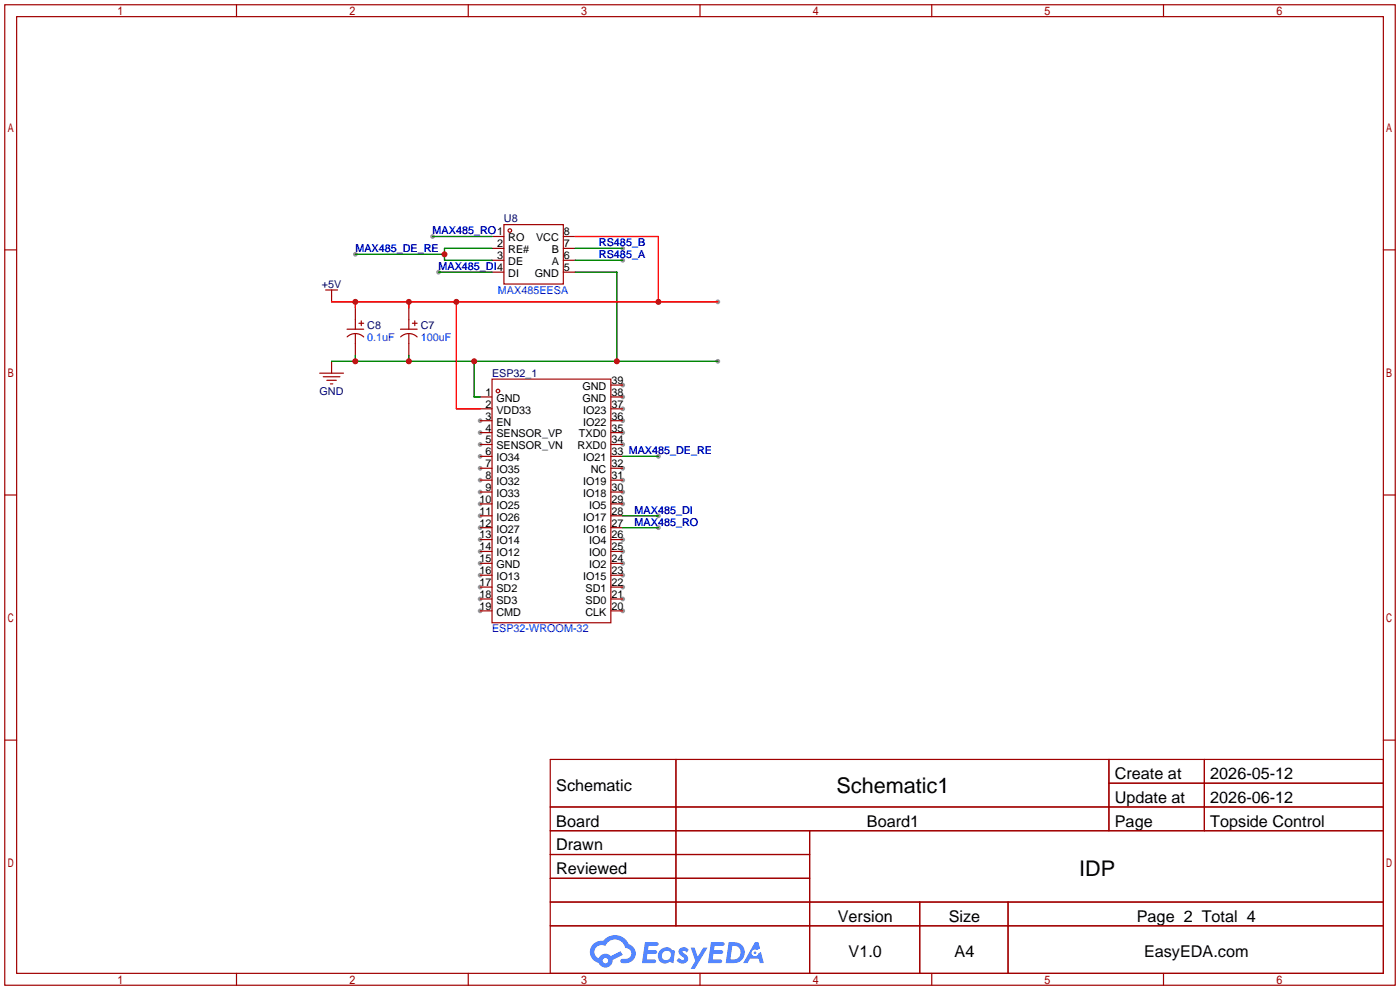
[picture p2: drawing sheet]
<svg xmlns="http://www.w3.org/2000/svg" width="299mm" height="212mm" viewBox="0 0 299 212" stroke-linecap="round" stroke-linejoin="round" font-family="sans-serif">
<g fill="#999">
<circle cx="133.1" cy="82.3" r=".51"/>
<circle cx="133.1" cy="84.8" r=".51"/>
<circle cx="133.1" cy="87.4" r=".51"/>
<circle cx="133.1" cy="89.9" r=".51"/>
<circle cx="133.1" cy="92.5" r=".51"/>
<circle cx="133.1" cy="95" r=".51"/>
<circle cx="133.1" cy="100.1" r=".51"/>
<circle cx="133.1" cy="102.6" r=".51"/>
<circle cx="133.1" cy="105.2" r=".51"/>
<circle cx="133.1" cy="107.7" r=".51"/>
<circle cx="133.1" cy="115.3" r=".51"/>
<circle cx="133.1" cy="117.9" r=".51"/>
<circle cx="133.1" cy="120.4" r=".51"/>
<circle cx="133.1" cy="122.9" r=".51"/>
<circle cx="133.1" cy="125.5" r=".51"/>
<circle cx="133.1" cy="128" r=".51"/>
<circle cx="133.1" cy="130.6" r=".51"/>
<circle cx="102.6" cy="130.6" r=".51"/>
<circle cx="102.6" cy="128" r=".51"/>
<circle cx="102.6" cy="125.5" r=".51"/>
<circle cx="102.6" cy="122.9" r=".51"/>
<circle cx="102.6" cy="120.4" r=".51"/>
<circle cx="102.6" cy="117.9" r=".51"/>
<circle cx="102.6" cy="115.3" r=".51"/>
<circle cx="102.6" cy="112.8" r=".51"/>
<circle cx="102.6" cy="110.2" r=".51"/>
<circle cx="102.6" cy="107.7" r=".51"/>
<circle cx="102.6" cy="105.2" r=".51"/>
<circle cx="102.6" cy="102.6" r=".51"/>
<circle cx="102.6" cy="100.1" r=".51"/>
<circle cx="102.6" cy="97.5" r=".51"/>
<circle cx="102.6" cy="95" r=".51"/>
<circle cx="102.6" cy="92.5" r=".51"/>
<circle cx="102.6" cy="89.9" r=".51"/>
<circle cx="140.7" cy="97.5" r=".51"/>
<circle cx="133.1" cy="53.1" r=".51"/>
<circle cx="133.1" cy="55.6" r=".51"/>
<circle cx="92.5" cy="50.5" r=".51"/>
<circle cx="93.7" cy="58.2" r=".51"/>
<circle cx="75.9" cy="54.4" r=".51"/>
<circle cx="140.7" cy="110.2" r=".51"/>
<circle cx="140.7" cy="112.8" r=".51"/>
<circle cx="153.4" cy="77.2" r=".51"/>
<circle cx="153.4" cy="64.5" r=".51"/>
</g>
<g fill="none" stroke="#a10000" stroke-width=".25">
<path d="M1 1h297.2v209.6h-297.2zM3.6 3.6h292.1v204.4h-292.1zM50.5 1v2.6M100.1 1v2.6M149.6 1v2.6M199.1 1v2.6M248.7 1v2.6M1 53.4h2.6M295.7 53.4h2.5M1 105.8h2.6M295.7 105.8h2.5M1 158.2h2.6"/>
<path d="M295.7 158.2h2.5M117.6 162.3h178.1v45.7h-178.1zM117.6 172.5h178.1M117.6 177.5h178.1M144.5 162.3v35.6M173 177.5v30.5M237 162.3v15.2M237 167.4h58.7M257.4 162.3v15.2M117.6 182.6h55.4M117.6 192.8h178.1M117.6 187.7h55.4"/>
<path d="M117.6 197.9h178.1M196.6 192.8v15.2M215.4 192.8v15.2M50.5 208v2.6M100.1 208v2.6M149.6 208v2.6M199.1 208v2.6M248.7 208v2.6"/>
</g>
<g fill="#5487ff">
<path d="M145.3 202.7a1.3 1.3 0 0 1 1.9 .3l-.4 .6a.54 .54 0 0 0-.9-.2l.1 .2a1.34 1.34 0 0 1 .9 1.8 1.47 1.47 0 0 1-2.3-.1l.5-.6 .8 .5a.31 .31 0 0 0 .4-.3 .31 .31 0 0 0-.3-.4 1.12 1.12 0 0 1-.7-1.8z"/>
<path d="M147.6 202.5h.9l.6 2 1.2-2h.9l-2.7 4.6h-.9l1-1.7z"/>
<path d="M137.8 201.4h1.7a1.31 1.31 0 0 1 1.2 .2 .4 .4 0 0 1-.3 .5l-1.8 .1-.1 .9h1.6a.4 .4 0 0 1 .4 .4 .4 .4 0 0 1-.5 .4h-1.6l-.2 1.2h1.4a.46 .46 0 0 1 .5 0 .46 .46 0 0 1 .1 .5l-.4 .2h-2.6z"/>
<path d="M151.9 201.4h1.7a1.32 1.32 0 0 1 1.2 .2 .39 .39 0 0 1-.3 .5l-1.8 .1-.1 .9h1.6a.4 .4 0 0 1 .4 .4 .4 .4 0 0 1-.4 .4h-1.7l-.2 1.2h1.4a.46 .46 0 0 1 .5 0 .46 .46 0 0 1 .1 .5l-.4 .2h-2.6z"/>
<path d="M161.3 201.4h.8l.3 1.3-.6 .4a.75 .75 0 0 0-1.1 .3 .75 .75 0 0 0 .5 1 .75 .75 0 0 0 .9-.7l.5-.2 .6 2.3h-.8l-.3-.9h-1.8l-.5 .9h-1z"/>
<path d="M155.7 201.4l-.6 4.4h1.5a2.27 2.27 0 0 0 2.6-2.2 2.27 2.27 0 0 0-2.7-2.2zM156.5 202.1a1.5 1.5 0 0 1 1.8 1.6 1.5 1.5 0 0 1-1.9 1.4h-.3z"/>
<path d="M141.2 203a1.6 1.6 0 0 0-.3 2.3 1.6 1.6 0 0 0 2.3 .2l.7 .3 .3-2.4-.1-.3-.5-.1a1.58 1.58 0 0 0-2.4 0zM141.8 203.5a.98 .98 0 0 1 1.6 .4 .98 .98 0 0 1-1.1 1.3 .94 .94 0 0 1-.9-.7 .94 .94 0 0 1 .4-1z"/>
<path d="M126.8 201.8a2.37 2.37 0 0 0 1.1 4 1.54 1.54 0 0 0 1.8 1 1.54 1.54 0 0 0 1.2-1.6l2.2-1.1-.5-.8-2 1a1.57 1.57 0 0 0-2.7 .5 1.5 1.5 0 0 1-.7-2.1 1.5 1.5 0 0 1 2.2-.5 2.23 2.23 0 0 1 2.3-1.4 2.23 2.23 0 0 1 2 1.8 1.16 1.16 0 0 1 1.2 1.1 1.16 1.16 0 0 1-1.1 1.2h-.7a.47 .47 0 0 0-.5 .4 .47 .47 0 0 0 .4 .5 2.17 2.17 0 0 0 2.5-.9 2.17 2.17 0 0 0-.3-2.7l-.8-.4a3.2 3.2 0 0 0-5.5-.7l-1.1 .1zM128.8 205.3a.6 .6 0 0 1 1.2 0 .6 .6 0 0 1-1.2 0z"/>
<circle cx="161.4" cy="203.6" r=".28"/>
</g>
<g fill="none" stroke="#a10000" stroke-width=".25">
<path d="M105.2 50.5h2.5M105.2 53.1h2.5M105.2 55.6h2.5M105.2 58.2h2.5M107.7 48h12.7v12.7h-12.7zM120.4 50.5h2.5M120.4 53.1h2.5M120.4 55.6h2.5M120.4 58.2h2.5M68.3 79.8h5.1M69.6 62h2.5M70.9 62v2.5"/>
<path d="M70.9 77.2v2.6M74.2 70.4h3.5M74.2 72a2.54 2.54 0 0 1 3.5 0M75.9 65.8v4.6M75.9 71.4v4.5M76.7 69.1h1M77.2 68.6v1M85.6 70.4h3.6M85.6 72a2.54 2.54 0 0 1 3.6 0M87.4 65.8v4.6M87.4 71.4v4.5M88.1 69.1h1.1"/>
<path d="M88.6 68.6v1M69.1 80.5h3.5M69.8 81.3h2.1M70.6 82h.5M102.6 84.8h2.6M102.6 87.4h2.6M102.6 89.9h2.6M102.6 92.5h2.6M102.6 95h2.6M102.6 97.5h2.6M105.2 81h25.4v52.1h-25.4zM130.6 82.3h2.5"/>
<path d="M130.6 84.8h2.5M130.6 87.4h2.5M130.6 89.9h2.5M130.6 92.5h2.5M130.6 95h2.5M130.6 97.5h2.5M102.6 100.1h2.6M102.6 102.6h2.6M102.6 105.2h2.6M102.6 107.7h2.6M102.6 110.2h2.6M102.6 112.8h2.6"/>
<path d="M102.6 115.3h2.6M102.6 117.9h2.6M130.6 100.1h2.5M130.6 102.6h2.5M130.6 105.2h2.5M130.6 107.7h2.5M130.6 110.2h2.5M130.6 112.8h2.5M130.6 115.3h2.5M130.6 117.9h2.5M102.6 120.4h2.6M102.6 122.9h2.6"/>
<path d="M102.6 125.5h2.6M102.6 128h2.6M102.6 130.6h2.6M130.6 120.4h2.5M130.6 122.9h2.5M130.6 125.5h2.5M130.6 128h2.5M130.6 130.6h2.5"/>
<circle cx="109" cy="49.3" r=".38"/>
<circle cx="106.4" cy="83.6" r=".38"/>
</g>
<g fill="none" stroke="#008700" stroke-width=".25">
<path d="M75.9 54.4h19.1M92.5 50.5h12.7M93.7 58.2h11.5M105.2 53.1h-10.2v2.5h10.2M122.9 53.1h10.2M122.9 55.6h10.2M122.9 58.2h8.9v19M70.9 77.2h82.5M75.9 75.9v1.3M87.4 75.9v1.3M101.3 77.2v7.6h1.3M133.1 97.5h7.6"/>
<path d="M133.1 110.2h7.6M133.1 112.8h7.6"/>
</g>
<path d="M122.9 50.5h17.8v14M70.9 64.5h82.5M75.9 64.5v1.3M87.4 64.5v1.3M97.5 64.5v22.9h5.1" fill="none" stroke="#f00" stroke-width=".25"/>
<g fill="#c00">
<circle cx="95" cy="54.4" r=".63"/>
<circle cx="101.3" cy="77.2" r=".63"/>
<circle cx="131.8" cy="77.2" r=".63"/>
<circle cx="87.4" cy="77.2" r=".63"/>
<circle cx="75.9" cy="77.2" r=".63"/>
<circle cx="140.7" cy="64.5" r=".63"/>
<circle cx="97.5" cy="64.5" r=".63"/>
<circle cx="87.4" cy="64.5" r=".63"/>
<circle cx="75.9" cy="64.5" r=".63"/>
</g>
<g font-size="4.6">
<text x="178.8" y="169.4">Schematic1</text>
<text x="230.6" y="187.2">IDP</text>
</g>
<g font-size="3.5">
<text x="238.3" y="166.5">Create at</text>
<text x="258.7" y="166.5">2026-05-12</text>
<text x="118.9" y="169.1">Schematic</text>
<text x="238.3" y="171.6">Update at</text>
<text x="258.7" y="171.6">2026-06-12</text>
<text x="118.9" y="176.7">Board</text>
<text x="185.3" y="176.7">Board1</text>
<text x="238.3" y="176.7">Page</text>
<text x="258.7" y="176.7">Topside Control</text>
<text x="118.9" y="181.8">Drawn</text>
<text x="118.9" y="186.8">Reviewed</text>
<text x="179.1" y="197">Version</text>
<text x="202.8" y="197">Size</text>
<text x="243" y="197">Page 2 Total 4</text>
<text x="181.4" y="204.6">V1.0</text>
<text x="204" y="204.6">A4</text>
<text x="244.5" y="204.6">EasyEDA.com</text>
</g>
<g font-size="2.3" fill="#000080">
<text x="107.7" y="47.5">U8</text>
<text x="68.8" y="61.5">+5V</text>
<text x="78.5" y="70.4">C8</text>
<text x="89.9" y="70.4">C7</text>
<text x="105.2" y="80.6">ESP32_1</text>
<text x="68.3" y="84.4">GND</text>
</g>
<g font-size="2.3" fill="#00f">
<text x="75.9" y="53.9">MAX485_DE_RE</text>
<text x="92.5" y="50.1">MAX485_RO1</text>
<text x="128" y="52.6">RS485_B</text>
<text x="93.7" y="57.7">MAX485_DI4</text>
<text x="128" y="55.2">RS485_A</text>
<text x="106.4" y="62.8">MAX485EESA</text>
<text x="78.5" y="72.9">0.1uF</text>
<text x="89.9" y="72.9">100uF</text>
<text x="135.6" y="109.8">MAX485_DI</text>
<text x="135.6" y="112.3">MAX485_RO</text>
<text x="105.2" y="135.2">ESP32-WROOM-32</text>
</g>
<g font-size="2.3">
<text x="106.3" y="52.9">2</text>
<text x="108.6" y="51.6">RO</text>
<text x="114.6" y="51.6">VCC</text>
<text x="120.5" y="50.3">8</text>
<text x="120.5" y="52.9">7</text>
<text x="106.3" y="55.4">3</text>
<text x="108.6" y="59.2">DI</text>
<text x="108.6" y="56.7">DE</text>
<text x="108.6" y="54.1">RE#</text>
<text x="114.3" y="59.2">GND</text>
<text x="117.9" y="54.1">B</text>
<text x="117.9" y="56.7">A</text>
<text x="120.5" y="55.4">6</text>
<text x="120.5" y="57.9">5</text>
<text x="124.5" y="83.3">GND</text>
<text x="130.7" y="82.1">39</text>
<text x="103.7" y="89.7">3</text>
<text x="103.7" y="87.1">2</text>
<text x="103.7" y="84.6">1</text>
<text x="106.1" y="88.4">VDD33</text>
<text x="106.1" y="85.9">GND</text>
<text x="124.5" y="85.9">GND</text>
<text x="124.6" y="88.4">IO23</text>
<text x="130.7" y="84.6">38</text>
<text x="130.7" y="87.1">37</text>
<text x="130.7" y="89.7">36</text>
<text x="103.7" y="94.8">5</text>
<text x="103.7" y="92.2">4</text>
<text x="106.1" y="93.5">SENSOR_VP</text>
<text x="106.1" y="91">EN</text>
<text x="123.7" y="93.5">TXD0</text>
<text x="124.6" y="91">IO22</text>
<text x="130.7" y="92.2">35</text>
<text x="130.7" y="94.8">34</text>
<text x="103.7" y="99.8">7</text>
<text x="103.7" y="97.3">6</text>
<text x="106.1" y="101.1">IO35</text>
<text x="106.1" y="98.6">IO34</text>
<text x="106.1" y="96">SENSOR_VN</text>
<text x="123.5" y="96">RXD0</text>
<text x="124.6" y="98.6">IO21</text>
<text x="126.3" y="101.1">NC</text>
<text x="130.7" y="97.3">33 MAX485_DE_RE</text>
<text x="130.7" y="99.8">32</text>
<text x="102.5" y="107.5">10</text>
<text x="103.7" y="104.9">9</text>
<text x="103.7" y="102.4">8</text>
<text x="106.1" y="106.2">IO33</text>
<text x="106.1" y="103.7">IO32</text>
<text x="124.6" y="103.7">IO19</text>
<text x="124.6" y="106.2">IO18</text>
<text x="130.7" y="102.4">31</text>
<text x="130.7" y="104.9">30</text>
<text x="130.7" y="107.5">29</text>
<text x="102.5" y="112.5">12</text>
<text x="102.5" y="110">11</text>
<text x="106.1" y="113.8">IO27</text>
<text x="106.1" y="111.3">IO26</text>
<text x="106.1" y="108.7">IO25</text>
<text x="124.6" y="111.3">IO17</text>
<text x="124.6" y="113.8">IO16</text>
<text x="125.9" y="108.7">IO5</text>
<text x="130.7" y="110">28</text>
<text x="130.7" y="112.5">27</text>
<text x="102.5" y="117.6">14</text>
<text x="102.5" y="115.1">13</text>
<text x="106.1" y="118.9">IO12</text>
<text x="106.1" y="116.4">IO14</text>
<text x="125.9" y="116.4">IO4</text>
<text x="125.9" y="118.9">IO0</text>
<text x="130.7" y="115.1">26</text>
<text x="130.7" y="117.6">25</text>
<text x="102.5" y="125.2">17</text>
<text x="102.5" y="122.7">16</text>
<text x="102.5" y="120.2">15</text>
<text x="106.1" y="124">IO13</text>
<text x="106.1" y="121.4">GND</text>
<text x="124.6" y="124">IO15</text>
<text x="125.9" y="121.4">IO2</text>
<text x="130.7" y="120.2">24</text>
<text x="130.7" y="122.7">23</text>
<text x="130.7" y="125.2">22</text>
<text x="102.5" y="130.3">19</text>
<text x="102.5" y="127.8">18</text>
<text x="106.1" y="131.6">CMD</text>
<text x="106.1" y="129.1">SD3</text>
<text x="106.1" y="126.5">SD2</text>
<text x="125.1" y="126.5">SD1</text>
<text x="125.1" y="129.1">SD0</text>
<text x="125.1" y="131.6">CLK</text>
<text x="130.7" y="127.8">21</text>
<text x="130.7" y="130.3">20</text>
</g>
</svg>
